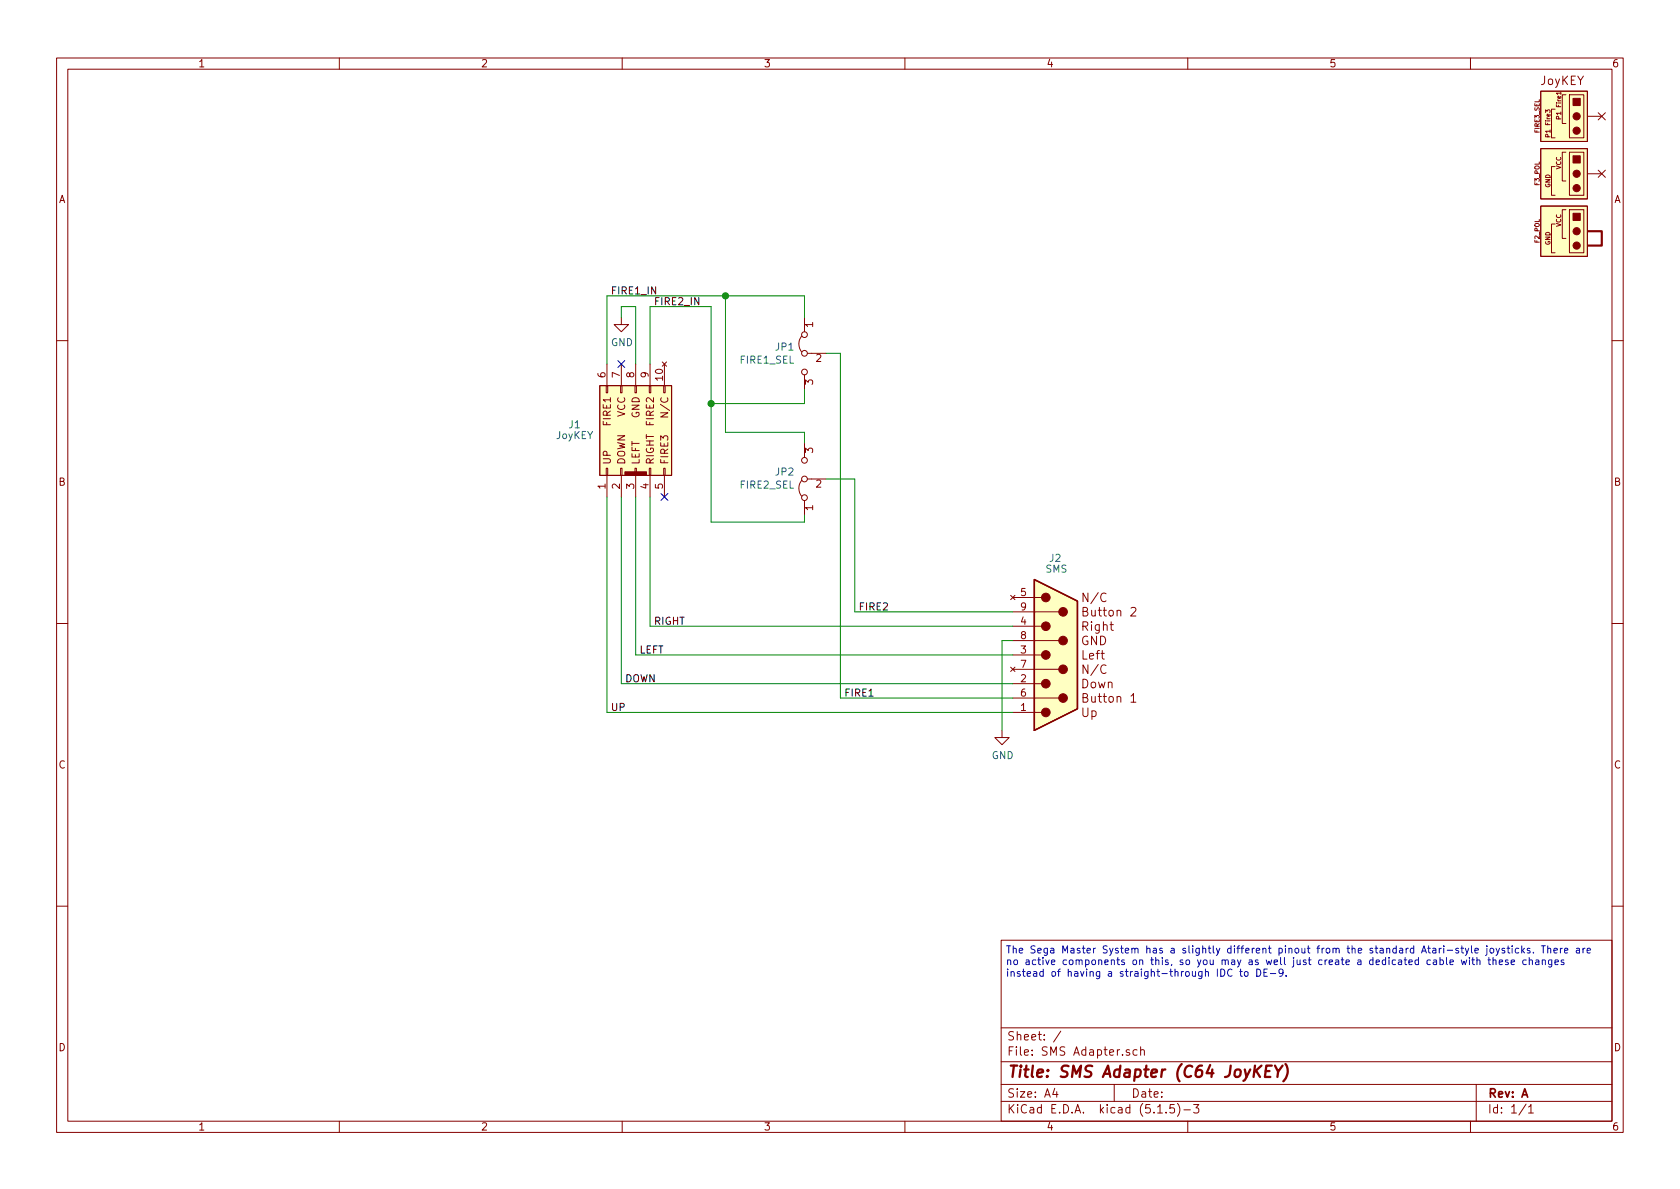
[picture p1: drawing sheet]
<svg xmlns="http://www.w3.org/2000/svg" width="297mm" height="210mm" viewBox="0 0 297 210" stroke-linecap="round" stroke-linejoin="round" font-family="sans-serif">
<g fill="none" stroke="#840000" stroke-width=".18">
<path d="M10 10.3h277v189.9h-277zM12 12.2h273v186.1h-273zM60 10.3v1.9M110 10.3v1.9M160 10.3v1.9M210 10.3v1.9M260 10.3v1.9M272.4 16.1h8.3v8.9h-8.3zM273.3 19.9v-.5l.3 .3 .1-.3 .3 .1v.4M275 19.3h-.7v5.1h.7M276 16.5h-.8l.2 .2M276 16.3v.4"/>
<path d="M276.9 16.8h-.7v5h.7M277.5 16.8h2.5v7.6h-2.5zM282.6 19.9l1.2 1.3M283.8 19.9l-1.2 1.3M272.4 36.4h8.3v8.9h-8.3zM272.4 26.3h8.3v8.9h-8.3zM275 39.6h-.7v5.1h.7M275 29.5h-.7v5h.7M276.9 37.1h-.7v5.1h.7M276.9 26.9h-.7v5.1h.7M277.5 37.1h2.5v7.6h-2.5zM277.5 26.9h2.5v7.6h-2.5z"/>
<path d="M278.8 20.6h4.4M278.8 30.7h4.4M282.6 30.1l1.2 1.3M283.8 30.1l-1.2 1.3M109.9 56.1v1.3h1.2l-1.2 1.3-1.3-1.3h1.3M141.7 59.4a2.26 2.26 0 0 0 0 2.8M142.2 56.1v2.6M10 60.2h2M106 68.2h12.7v15.9h-12.7zM107.2 68.2h.2v1.3h-.2zM107.3 64.4v3.8M109.7 68.2h.3v1.3h-.3z"/>
<path d="M109.9 64.4v3.8M112.3 68.2h.2v1.3h-.2zM112.4 64.4v3.8M114.8 68.2h.3v1.3h-.3zM114.9 64.4v3.8M117.1 64l.8 .8M117.3 68.2h.3v1.3h-.3zM117.5 64.4v3.8M117.9 64l-.8 .8M142.2 66.3v2.5M142.2 78.4v2.5M142.7 62.5h3.3"/>
<path d="M285 60.2h2M107.2 82.8h.2v1.3h-.2zM107.3 84.1v3.8M109.7 82.8h.3v1.3h-.3zM109.9 84.1v3.8M112.3 82.8h.2v1.3h-.2zM112.4 84.1v3.8M114.8 82.8h.3v1.3h-.3zM114.9 84.1v3.8M117.3 82.8h.3v1.3h-.3zM117.5 84.1v3.8M141.7 85a2.26 2.26 0 0 0 0 2.8"/>
<path d="M142.2 88.5v2.6M142.7 84.7h3.3M10 110.3h2M178.7 105.3l.8 .7M178.7 118l.8 .7M179.1 118.4h8.1M179.1 115.8h5M179.1 113.3h8.1M179.1 110.7h5M179.1 108.2h8.1M179.1 105.7h5M179.5 105.3l-.8 .7"/>
<path d="M179.5 118l-.8 .7M200 107.5l.6-.1 .2 .1v.3l-.9 1.1h.9M285 110.3h2M177.2 129.2v1.2h1.2l-1.2 1.3-1.3-1.3h1.3M179.1 126h5M179.1 123.4h8.1M179.1 120.9h5M200 123.1l.4-.4v1.5M200 124.2h.8M10 160.2h2M177 166.3h108v32h-108zM285 160.2h2"/>
<path d="M60 198.3v1.9M110 198.3v1.9M160 198.3v1.9M177 194.8h108M177 191.8h108M177 187.8h108M177 181.8h108M186.5 192.5l-.4 1h1M186.8 193v1M187.6 182.3l-1.3 2M197 191.8v3M199.7 185.7a.37 .37 0 0 0-.6 .1l.1 .2 .5 .2 .1 .1-.3 .3-.4-.1"/>
<path d="M201 185.7l-.4-.1-.3 .3 .1 .6 .2 .1 .4-.1M201.7 185.7h.1a.37 .37 0 0 1 .5 .1v.8M201.7 185.1v1.5M204.7 196.8h.8M206.2 196.7v.1M207.6 195.3h-.7l-.1 .7 .2-.1 .5 .1 .2 .2-.1 .5-.2 .1-.6-.1M208.2 195.1a1.71 1.71 0 0 1 0 2.3M209.3 196.3h1.2M210 198.3v1.9M211 195.3h1l-.5 .6 .4 .1v.7l-.2 .1-.7-.1M260 198.3v1.9M261 191.8v6.5"/>
<path d="M269.8 195.2l-1.2 2M270.3 195.8l.4-.5v1.5M270.3 196.8h.8"/>
<circle cx="142.2" cy="59.2" r=".51"/>
<circle cx="142.2" cy="62.5" r=".51"/>
<circle cx="142.2" cy="65.8" r=".51"/>
<circle cx="142.2" cy="84.7" r=".51"/>
<circle cx="142.2" cy="88" r=".51"/>
<circle cx="142.2" cy="81.4" r=".51"/>
</g>
<path d="M223 188.4l-1.2 1.2M223.8 189.4h.7M224.9 188.4h-1l-.3 2h1M225.4 188.4l.6 1.1 .8-1.1M226 189.5l-.1 .9M227.3 188.2a2.31 2.31 0 0 1-.4 3" fill="none" stroke="#840000" stroke-width=".41"/>
<g fill="#ffffc2" stroke="#ffffc2" stroke-width=".18">
<path d="M182.9 102.5l7.6 3.8v19l-7.6 3.9z"/>
<path d="M272.4 36.4h8.3v8.9h-8.3z"/>
<path d="M272.4 26.3h8.3v8.9h-8.3z"/>
<path d="M272.4 16.1h8.3v8.9h-8.3z"/>
<path d="M106 68.2h12.7v15.9h-12.7z"/>
</g>
<path d="M182.9 102.5l7.6 3.8v19l-7.6 3.9z" fill="none" stroke="#840000" stroke-width=".25"/>
<g fill="#840000" stroke="#840000" stroke-width=".18">
<path d="M278.1 17.4h1.3v1.3h-1.3z"/>
<path d="M278.1 37.7h1.3v1.3h-1.3z"/>
<path d="M278.1 27.6h1.3v1.2h-1.3z"/>
<path d="M110.5 83.4h3.8v.7h-3.8z"/>
<circle cx="184.9" cy="126" r=".76"/>
<circle cx="184.9" cy="120.9" r=".76"/>
<circle cx="184.9" cy="115.8" r=".76"/>
<circle cx="184.9" cy="110.7" r=".76"/>
<circle cx="184.9" cy="105.7" r=".76"/>
<circle cx="188" cy="123.4" r=".76"/>
<circle cx="188" cy="118.4" r=".76"/>
<circle cx="188" cy="113.3" r=".76"/>
<circle cx="188" cy="108.2" r=".76"/>
<circle cx="278.8" cy="20.6" r=".63"/>
<circle cx="278.8" cy="43.4" r=".63"/>
<circle cx="278.8" cy="40.9" r=".63"/>
<circle cx="278.8" cy="33.3" r=".63"/>
<circle cx="278.8" cy="30.7" r=".63"/>
<circle cx="278.8" cy="23.1" r=".63"/>
</g>
<path d="M278.8 40.9h4.4v2.5h-4.4" fill="none" stroke="#840000" stroke-width=".38"/>
<path d="M109.9 56.1v-1.9h2.5v10.2M128.3 52.3v24.1h13.9v2M142.2 56.1v-3.8h-34.9v12.1M114.9 64.4v-10.2h10.8v38.1h16.5v-1.2M142.2 68.8v2.6h-16.5M146 62.5h2.6v60.9h30.5M107.3 87.9v38.1h71.8M109.9 87.9v33h69.2M112.4 87.9v27.9h66.7M114.9 87.9v22.8h64.2M146 84.7h5.1v23.5h28M179.1 113.3h-1.9v15.9" fill="none" stroke="#008400" stroke-width=".18"/>
<g fill="none" stroke="#0000c2" stroke-width=".18">
<path d="M215.8 171.4a.64 .64 0 0 1 .8 .6 .64 .64 0 0 1-.8 .6zM217.8 171.5a.6 .6 0 0 0-.8 .4 .6 .6 0 0 0 .6 .7l.2-.1M219.2 171.8h.5M219.4 171.4v1.1l.3 .1M220.1 171.9l.2-.1 .3 .1 .1 .5-.2 .2h-.2l-.2-.1zM222.2 171.4a.64 .64 0 0 1 .7 .6 .64 .64 0 0 1-.7 .6zM223.5 172h.4M224.1 171.4h-.6v1.2h.6M224.6 172.2h1M226.8 171.9l-.2 .3-.4-.1-.1-.2 .1-.4 .2-.1h.2l.2 .2a.97 .97 0 0 1-.2 1h-.4M227.4 172.5v.1M255.8 169.3v1.1l.1 .2"/>
<path d="M256.4 170.1l.6-.1-.1-.2-.4-.1-.1 .2v.6h.5M258.4 169.7l.2 .9 .3-.6 .2 .6 .2-.9M259.8 169.3v.1M259.8 169.7v.9M260.2 167.3v1l.1 .2M260.2 169.7h.5M260.4 169.3v1.1l.3 .2M260.8 168.1l.6-.1-.1-.3h-.3l-.2 .2v.6h.5M261.1 169.9l.2-.2 .3 .1 .1 .8M261.1 169.3v1.3M262.9 167.7v1.1l-.2 .2M262.9 167.3v.1"/>
<path d="M263.1 169.7h.5M263.2 169.3v1.1l.4 .2M263.6 167.7h.3l.2 .2-.1 .6h-.3l-.2-.1zM264 169.9l.2-.2 .3 .1v.8M264 169.3v1.3M264.5 167.7l.3 .8M265.1 170.1l.6-.1-.1-.2-.3-.1-.2 .2v.6h.5M265.1 167.7l-.4 1.1-.2 .2M266 167.7h-.3l-.1 .2v.1l.4 .2v.3h-.4M266.5 167.7h.5M266.6 167.3v1l.4 .2M266.6 169.8l-.3-.1-.1 .2v.2l.4 .1v.3h-.4"/>
<path d="M267.2 170.1l.6-.1-.1-.2-.3-.1-.2 .2 .1 .6h.4M267.4 167.3v.1M267.4 167.7v.8M268.5 167.7h-.4l-.2 .2 .1 .6h.5M269.1 167.3v1.2M269.2 168l.3 .5M269.5 167.7l-.4 .5M269.8 169.8l-.3-.1-.3 .3 .2 .5h.4M270.4 169.9l.2-.2 .3 .1v.8M270.4 169.3v1.3M270.5 167.7h-.3l-.2 .2 .1 .1 .4 .2v.3h-.5M271.1 168.4v.1"/>
<path d="M271.6 169.8h.4l.1 .8M272.1 170l-.4 .1-.2 .2 .2 .3 .4-.1M272.5 167.3h.7M272.7 169.9l.2-.2 .3 .1v.8M272.7 169.7v.9M272.9 167.3v1.2M273.7 167.8l.1-.1h.3l.1 .8M273.7 167.3v1.2M274.4 169.7l-.1 1.2-.2 .1-.3-.1M274.4 169.8l-.4-.1-.2 .3 .1 .5h.5M274.8 168.1l.6-.1-.1-.3h-.4l-.1 .2v.6h.5M274.9 170.1l.6-.1v-.2l-.4-.1-.2 .2 .1 .6h.5"/>
<path d="M275.9 167.7v.8M276.3 167.7l-.4 .2M276.5 169.8l-.3-.1-.2 .2 .1 .2 .4 .1v.3h-.5M276.6 168.1l.6-.1v-.3h-.4l-.2 .2 .1 .6h.5M278.7 167.7h.5l.1 .8M279.3 168h-.4l-.2 .2v.3h.6M279.9 167.7v.8M280.2 167.7l-.3 .2M280.6 168.1l.6-.1v-.3h-.4l-.2 .2 .1 .6h.5"/>
</g>
<g fill="#008400" stroke="#008400" stroke-width=".25">
<circle cx="128.3" cy="52.3" r=".51"/>
<circle cx="125.7" cy="71.4" r=".51"/>
</g>
<path d="M109.2 63.8l1.3 1.2M110.5 63.8l-1.3 1.2M116.9 87.3l1.2 1.2M118.1 87.3l-1.2 1.2" fill="none" stroke="#000084" stroke-width=".18"/>
<text font-size="2.8" fill="#840000" x="178" y="190.5">Title: SMS Adapter (C64 JoyKEY)</text>
<g font-size="2.1" fill="#840000">
<text x="272.3" y="15">JoyKEY</text>
<text x="191.7" y="106.5">N/C</text>
<text x="191.3" y="111.6">Right</text>
<text x="191.8" y="109">Button 2</text>
<text x="191.1" y="114.1">GND</text>
<text x="191.3" y="116.6">Left</text>
<text x="191.7" y="119.2">N/C</text>
<text x="191.2" y="121.7">Down</text>
<text x="191.8" y="124.3">Button 1</text>
<text x="191.2" y="126.8">Up</text>
<text x="178" y="184">Sheet: /</text>
<text x="178" y="186.7">File: SMS Adapter.sch</text>
<text x="178" y="196.9">KiCad E.D.A. kicad (5.1.5)-3</text>
<text x="178" y="194.1">Size: A4</text>
<text x="200" y="194.1">Date:</text>
<text x="263" y="194.1">Rev: A</text>
<text x="263" y="196.9">Id: 1/1</text>
</g>
<g font-size="1.8" fill="#840000">
<text x="35" y="11.9">1</text>
<text x="85" y="11.9">2</text>
<text x="135" y="11.9">3</text>
<text x="185" y="11.9">4</text>
<text x="235" y="11.9">5</text>
<text x="285" y="11.9">6</text>
<text x="10.4" y="35.9">A</text>
<text x="285.4" y="35.9">A</text>
<text x="143.8" y="57.9" transform="rotate(-90 143.8 57.9)">1</text>
<text x="144.3" y="64">2</text>
<text x="107.1" y="66.8" transform="rotate(-90 107.1 66.8)">6</text>
<text x="109.6" y="66.8" transform="rotate(-90 109.6 66.8)">7</text>
<text x="112.1" y="66.8" transform="rotate(-90 112.1 66.8)">8</text>
<text x="114.7" y="66.8" transform="rotate(-90 114.7 66.8)">9</text>
<text x="117.2" y="67.3" transform="rotate(-90 117.2 67.3)">10</text>
<text x="143.8" y="68" transform="rotate(-90 143.8 68)">3</text>
<text x="108" y="75.3" transform="rotate(-90 108 75.3)">FIRE1</text>
<text x="110.5" y="73.8" transform="rotate(-90 110.5 73.8)">VCC</text>
<text x="113.1" y="74" transform="rotate(-90 113.1 74)">GND</text>
<text x="115.6" y="75.3" transform="rotate(-90 115.6 75.3)">FIRE2</text>
<text x="118.2" y="73.6" transform="rotate(-90 118.2 73.6)">N/C</text>
<text x="108" y="82.1" transform="rotate(-90 108 82.1)">UP</text>
<text x="110.5" y="82.3" transform="rotate(-90 110.5 82.3)">DOWN</text>
<text x="113.1" y="82.3" transform="rotate(-90 113.1 82.3)">LEFT</text>
<text x="115.6" y="82.2" transform="rotate(-90 115.6 82.2)">RIGHT</text>
<text x="118.2" y="82" transform="rotate(-90 118.2 82)">FIRE3</text>
<text x="143.8" y="80.1" transform="rotate(-90 143.8 80.1)">3</text>
<text x="10.4" y="85.9">B</text>
<text x="107.1" y="86.5" transform="rotate(-90 107.1 86.5)">1</text>
<text x="109.6" y="86.5" transform="rotate(-90 109.6 86.5)">2</text>
<text x="112.1" y="86.5" transform="rotate(-90 112.1 86.5)">3</text>
<text x="114.7" y="86.5" transform="rotate(-90 114.7 86.5)">4</text>
<text x="117.2" y="86.5" transform="rotate(-90 117.2 86.5)">5</text>
<text x="144.3" y="86.2">2</text>
<text x="285.4" y="85.9">B</text>
<text x="143.8" y="90.3" transform="rotate(-90 143.8 90.3)">1</text>
<text x="180.5" y="105.4">5</text>
<text x="180.5" y="107.9">9</text>
<text x="180.5" y="110.5">4</text>
<text x="180.5" y="113">8</text>
<text x="180.5" y="115.6">3</text>
<text x="180.5" y="118.1">7</text>
<text x="180.5" y="125.7">1</text>
<text x="180.5" y="120.6">2</text>
<text x="180.5" y="123.2">6</text>
<text x="10.4" y="135.9">C</text>
<text x="285.4" y="135.9">C</text>
<text x="10.4" y="185.9">D</text>
<text x="285.4" y="185.9">D</text>
<text x="35" y="199.9">1</text>
<text x="85" y="199.9">2</text>
<text x="135" y="199.9">3</text>
<text x="185" y="199.9">4</text>
<text x="235" y="199.9">5</text>
<text x="285" y="199.9">6</text>
</g>
<g font-size="1.8">
<text x="107.9" y="52.1">FIRE1_IN</text>
<text x="115.6" y="54">FIRE2_IN</text>
<text x="151.8" y="107.9">FIRE2</text>
<text x="115.6" y="110.5">RIGHT</text>
<text x="113" y="115.6">LEFT</text>
<text x="107.9" y="125.7">UP</text>
<text x="110.5" y="120.6">DOWN</text>
<text x="149.2" y="123.2">FIRE1</text>
</g>
<g font-size="1.8" fill="#008484">
<text x="108" y="61.2">GND</text>
<text x="130.9" y="64.3">FIRE1_SEL</text>
<text x="137.2" y="62">JP1</text>
<text x="98.3" y="77.6">JoyKEY</text>
<text x="100.6" y="75.7">J1</text>
<text x="130.9" y="86.4">FIRE2_SEL</text>
<text x="137.2" y="84.1">JP2</text>
<text x="184.9" y="101.3">SMS</text>
<text x="185.6" y="99.4">J2</text>
<text x="175.3" y="134.2">GND</text>
</g>
<g font-size="1.8" fill="#0000c2">
<text x="177.8" y="168.6">The Sega Master System has a slightly different pinout from the standard Atari-style joysticks. There are</text>
<text x="177.8" y="170.7">no active components on this, so you may as well just create a dedicated cable with these changes</text>
<text x="177.8" y="172.7">instead of having a straight-through IDC to DE-9.</text>
</g>
<g font-size="1.1" fill="#840000">
<text x="272.2" y="23.5" transform="rotate(-90 272.2 23.5)">FIRE3_SEL</text>
<text x="274.1" y="24" transform="rotate(-90 274.1 24)">P1 Fire3</text>
<text x="276" y="20.8" transform="rotate(-90 276 20.8)">P1 Fire1</text>
<text x="276" y="30" transform="rotate(-90 276 30)">VCC</text>
<text x="272.2" y="32.8" transform="rotate(-90 272.2 32.8)">F3_POL</text>
<text x="274.1" y="33.2" transform="rotate(-90 274.1 33.2)">GND</text>
<text x="276" y="40.1" transform="rotate(-90 276 40.1)">VCC</text>
<text x="272.2" y="42.9" transform="rotate(-90 272.2 42.9)">F2_POL</text>
<text x="274.1" y="43.4" transform="rotate(-90 274.1 43.4)">GND</text>
</g>
</svg>
